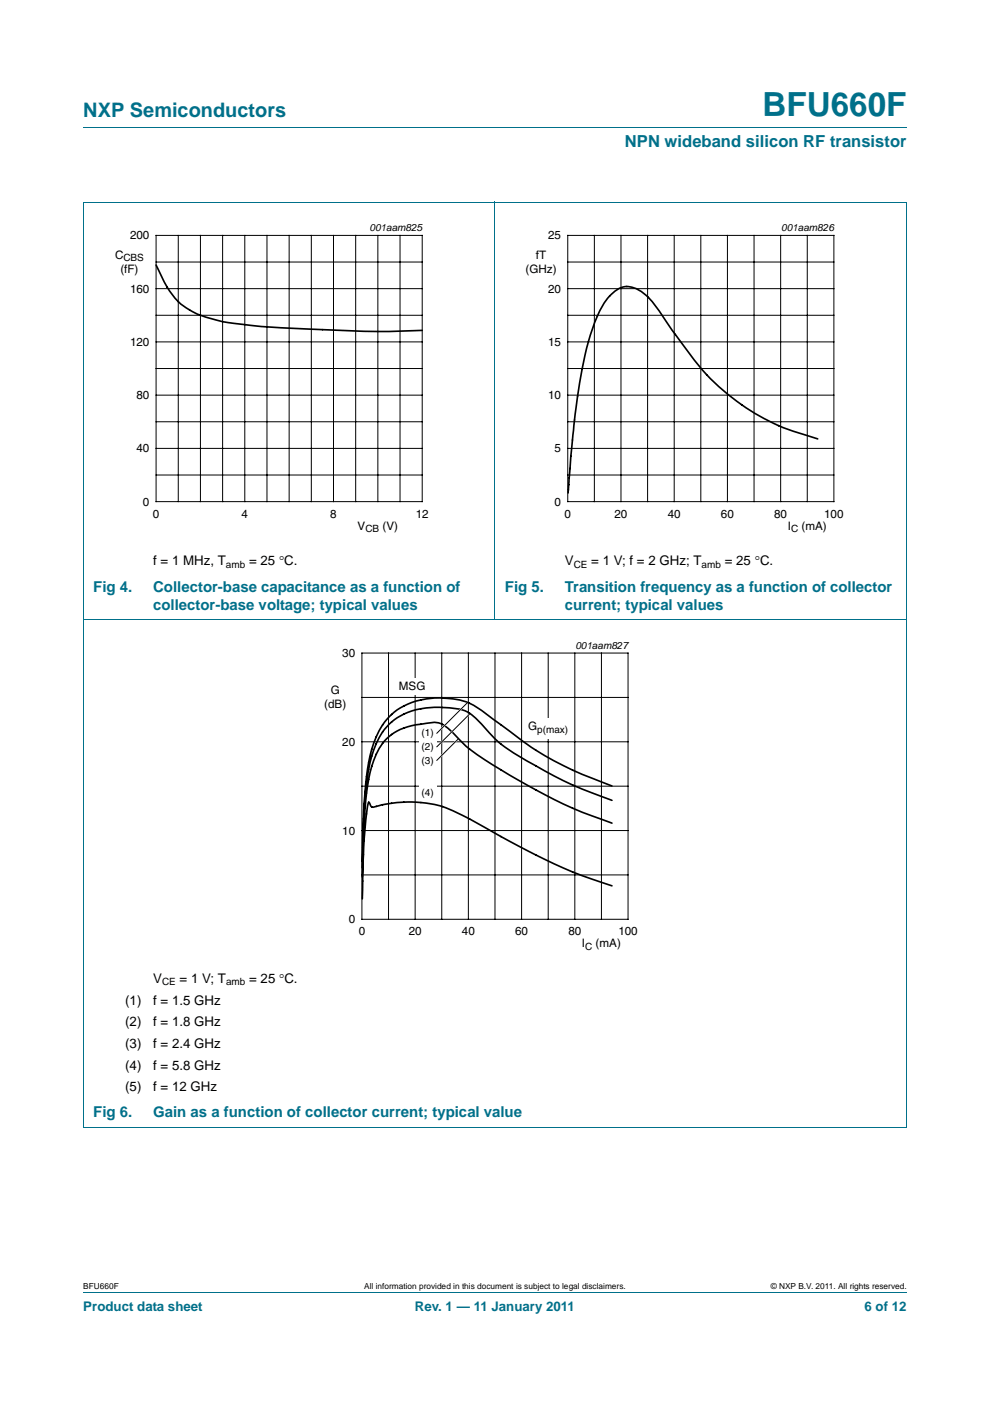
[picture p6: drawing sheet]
<svg xmlns="http://www.w3.org/2000/svg" width="210mm" height="297mm" viewBox="0 0 210 297" stroke-linecap="round" stroke-linejoin="round" font-family="sans-serif">
<path d="M17.7 27h174.6M17.6 42.9h174.7M17.7 42.9v196.1M105 42.8v88.6M192.3 42.9v196.1M17.6 131.4h174.7M17.6 239h174.7M17.7 273.9h174.6" fill="none" stroke="#00708a" stroke-width=".21"/>
<path d="M20.4 47.1h81.9v66.3h-81.9zM107.7 47.1h81.9v66.3h-81.9zM64.1 135.6h81.8v66.4h-81.8z" fill="none" stroke="#fff" stroke-width=".21"/>
<g fill="none" stroke="#000" stroke-width=".21">
<path d="M33.1 49.9h56.5v56.5h-56.5zM33.1 55.6h56.5M37.8 49.9v56.5M42.5 49.9v56.5M47.2 49.9v56.5M51.9 49.9v56.5M56.6 49.9v56.5M61.3 49.9v56.5M66 49.9v56.5M70.7 49.9v56.5M75.4 49.9v56.5M80.1 49.9v56.5"/>
<path d="M84.8 49.9v56.5M120.4 49.9h56.5v56.5h-56.5zM120.4 55.6h56.5M126.1 49.9v56.5M131.7 49.9v56.5M137.4 49.9v56.5M143 49.9v56.5M148.6 49.9v56.5M154.3 49.9v56.5M159.9 49.9v56.5M165.6 49.9v56.5M171.2 49.9v56.5"/>
<path d="M33.1 78.1h56.5M33.1 66.8h56.5M33.1 72.5h56.5M33.1 61.2h56.5M120.4 78.1h56.5M120.4 66.8h56.5M120.4 72.5h56.5M120.4 61.2h56.5M33.1 89.4h56.5M33.1 95.1h56.5M33.1 83.8h56.5M120.4 89.4h56.5"/>
<path d="M120.4 95.1h56.5M120.4 83.8h56.5M33.1 100.7h56.5M120.4 100.7h56.5M76.8 138.5h56.4v56.4h-56.4zM82.4 138.5v56.4M88.1 138.5v56.4M93.7 138.5v56.4M99.3 138.5v56.4M105 138.5v56.4M110.6 138.5v56.4M116.3 138.5v56.4"/>
<path d="M121.9 138.5v56.4M127.6 138.5v56.4M76.8 147.9h56.4M76.8 157.3h56.4M76.8 166.7h56.4M76.8 176.1h56.4M76.8 185.5h56.4"/>
</g>
<path d="M33.1 56.2l.7 1.3a15.7 15.7 0 0 0 6.4 8.2 25.4 25.4 0 0 0 9.4 2.9 305.7 305.7 0 0 0 26.3 1.6l6.1 .1 7.6-.3M173.4 93.1l-.9-.3a47.5 47.5 0 0 1-28-20.1l-2.4-3.3a30.2 30.2 0 0 0-5.7-7.3 4.6 4.6 0 0 0-5.7-.5 16 16 0 0 0-5 8.1 110.4 110.4 0 0 0-4.2 22.6l-1 12.2" fill="none" stroke="#000" stroke-width=".35"/>
<g fill="#fff">
<path d="M88.8 153.8h3.8v3.5h-3.8z"/>
<path d="M88.8 156.7h3.8v3.6h-3.8z"/>
<path d="M88.8 159.7h3.8v3.5h-3.8z"/>
<path d="M88.8 166.6h3.8v3.5h-3.8z"/>
<path d="M83.9 143.7h7.1v3.6h-7.1z"/>
<path d="M111.2 152.4h10.1v4.3h-10.1z"/>
</g>
<path d="M129.8 166.6a74.4 74.4 0 0 1-18.5-9.1l-5.8-4.3a24.8 24.8 0 0 0-7.3-4.6 17.4 17.4 0 0 0-14.6 2.4 14.8 14.8 0 0 0-4.8 7.9 74.5 74.5 0 0 0-1.8 16.2l-.2 7.6M129.8 169.7a101 101 0 0 1-23.6-11.9l-1.3-1.3a42.9 42.9 0 0 0-5.3-5.3 12.3 12.3 0 0 0-6.4-1.2 14 14 0 0 0-11.6 4.6 22.6 22.6 0 0 0-3.9 11.4 168 168 0 0 0-.9 18M129.8 174.5a121.1 121.1 0 0 1-28.6-14.5 43 43 0 0 1-6-5.4 4.9 4.9 0 0 0-5.3-1.2 11.6 11.6 0 0 0-8.8 4.2 22.5 22.5 0 0 0-3.4 10.6 167.7 167.7 0 0 0-.9 17.7M129.8 187.8a127.2 127.2 0 0 1-25-11.3 65.1 65.1 0 0 0-11.6-5.7 27 27 0 0 0-14.1 .3 1.2 1.2 0 0 1-.8-1 9.7 9.7 0 0 0-.7 3.8l-.5 5.8-.3 10.9" fill="none" stroke="#000" stroke-width=".35"/>
<path d="M97.1 156.8l-4.5 4.5M99 149.1l-6.4 6.4M99.6 151.4l-7 7" fill="none" stroke="#fff" stroke-width=".35"/>
<path d="M97.3 156.6l-4.7 4.7M99.2 148.9l-6.6 6.6M99.7 151.3l-7.1 7.1" fill="none" stroke="#000" stroke-width=".21"/>
<text font-size="7" fill="#00708a" x="161.7" y="24.6">BFU660F</text>
<text font-size="4.2" fill="#00708a" x="17.7" y="24.9">NXP Semiconductors</text>
<text font-size="3.5" fill="#00708a" x="132.5" y="31.1">NPN wideband silicon RF transistor</text>
<g font-size="3.2" fill="#00708a">
<text x="19.8" y="125.4">Fig 4.</text>
<text x="32.5" y="125.4">Collector-base capacitance as a function of</text>
<text x="107.1" y="125.4">Fig 5.</text>
<text x="119.8" y="125.4">Transition frequency as a function of collector</text>
<text x="32.5" y="129.3">collector-base voltage; typical values</text>
<text x="119.8" y="129.3">current; typical values</text>
<text x="19.8" y="236.9">Fig 6.</text>
<text x="32.5" y="236.9">Gain as a function of collector current; typical value</text>
</g>
<g font-size="2.8">
<text x="32.5" y="119.9">f = 1 MHz, T</text>
<text x="52.8" y="119.9">= 25 °C.</text>
<text x="119.8" y="119.9">V</text>
<text x="125.4" y="119.9">= 1 V; f = 2 GHz; T</text>
<text x="153.7" y="119.9">= 25 °C.</text>
<text x="32.5" y="208.4">V</text>
<text x="38.1" y="208.4">= 1 V; T</text>
<text x="52.9" y="208.4">= 25 °C.</text>
<text x="26.6" y="213">(1)</text>
<text x="32.5" y="213">f = 1.5 GHz</text>
<text x="26.6" y="217.6">(2)</text>
<text x="32.5" y="217.6">f = 1.8 GHz</text>
<text x="26.6" y="222.2">(3)</text>
<text x="26.6" y="226.8">(4)</text>
<text x="32.5" y="222.2">f = 2.4 GHz</text>
<text x="32.5" y="226.8">f = 5.8 GHz</text>
<text x="26.6" y="231.4">(5)</text>
<text x="32.5" y="231.4">f = 12 GHz</text>
</g>
<g font-size="2.8" fill="#00708a">
<text x="17.7" y="277.9">Product data sheet</text>
<text x="88" y="277.9">Rev. 1 — 11 January 2011</text>
<text x="183.4" y="277.9">6 of 12</text>
</g>
<g font-size="2.5">
<text x="27.6" y="50.8">200</text>
<text x="116.3" y="50.8">25</text>
<text x="24.4" y="54.9">C</text>
<text x="25.5" y="57.9">(fF)</text>
<text x="111.5" y="57.9">(GHz)</text>
<text x="113.7" y="54.9">fT</text>
<text x="27.6" y="62">160</text>
<text x="116.3" y="62">20</text>
<text x="27.6" y="73.3">120</text>
<text x="116.3" y="73.3">15</text>
<text x="28.9" y="84.6">80</text>
<text x="116.3" y="84.6">10</text>
<text x="28.9" y="95.9">40</text>
<text x="117.6" y="95.9">5</text>
<text x="30.3" y="107.2">0</text>
<text x="117.6" y="107.2">0</text>
<text x="32.4" y="109.7">0</text>
<text x="51.2" y="109.7">4</text>
<text x="70" y="109.7">8</text>
<text x="75.9" y="112.3">V</text>
<text x="81.1" y="112.3">(V)</text>
<text x="88.2" y="109.7">12</text>
<text x="119.7" y="109.7">0</text>
<text x="130.3" y="109.7">20</text>
<text x="141.6" y="109.7">40</text>
<text x="152.9" y="109.7">60</text>
<text x="164.2" y="109.7">80</text>
<text x="167.1" y="112.3">I</text>
<text x="170" y="112.3">(mA)</text>
<text x="174.8" y="109.7">100</text>
<text x="72.6" y="139.3">30</text>
<text x="70.2" y="147.2">G</text>
<text x="84.6" y="146.4">MSG</text>
<text x="68.8" y="150.2">(dB)</text>
<text x="112" y="154.9">G</text>
<text x="72.6" y="158.1">20</text>
<text x="72.6" y="176.9">10</text>
<text x="74" y="195.8">0</text>
<text x="76.1" y="198.3">0</text>
<text x="86.7" y="198.3">20</text>
<text x="98" y="198.3">40</text>
<text x="109.3" y="198.3">60</text>
<text x="120.5" y="198.3">80</text>
<text x="123.4" y="200.8">I</text>
<text x="126.3" y="200.8">(mA)</text>
<text x="131.2" y="198.3">100</text>
</g>
<g font-size="2.1">
<text x="78.4" y="49.1">001aam825</text>
<text x="165.7" y="49.1">001aam826</text>
<text x="26.2" y="55.4">CBS</text>
<text x="77.5" y="112.8">CB</text>
<text x="167.8" y="112.8">C</text>
<text x="47.9" y="120.4">amb</text>
<text x="121.7" y="120.4">CE</text>
<text x="148.8" y="120.4">amb</text>
<text x="122" y="137.6">001aam827</text>
<text x="113.9" y="155.4">p(max)</text>
<text x="89.4" y="156.1">(1)</text>
<text x="89.4" y="159">(2)</text>
<text x="89.4" y="162">(3)</text>
<text x="89.4" y="168.9">(4)</text>
<text x="124.1" y="201.3">C</text>
<text x="34.4" y="208.9">CE</text>
<text x="47.9" y="208.9">amb</text>
</g>
<g font-size="1.8">
<text x="17.7" y="273.3">BFU660F</text>
<text x="77.2" y="273.3">All information provided in this document is subject to legal disclaimers.</text>
<text x="163.5" y="273.3">© NXP B.V. 2011. All rights reserved.</text>
</g>
</svg>
